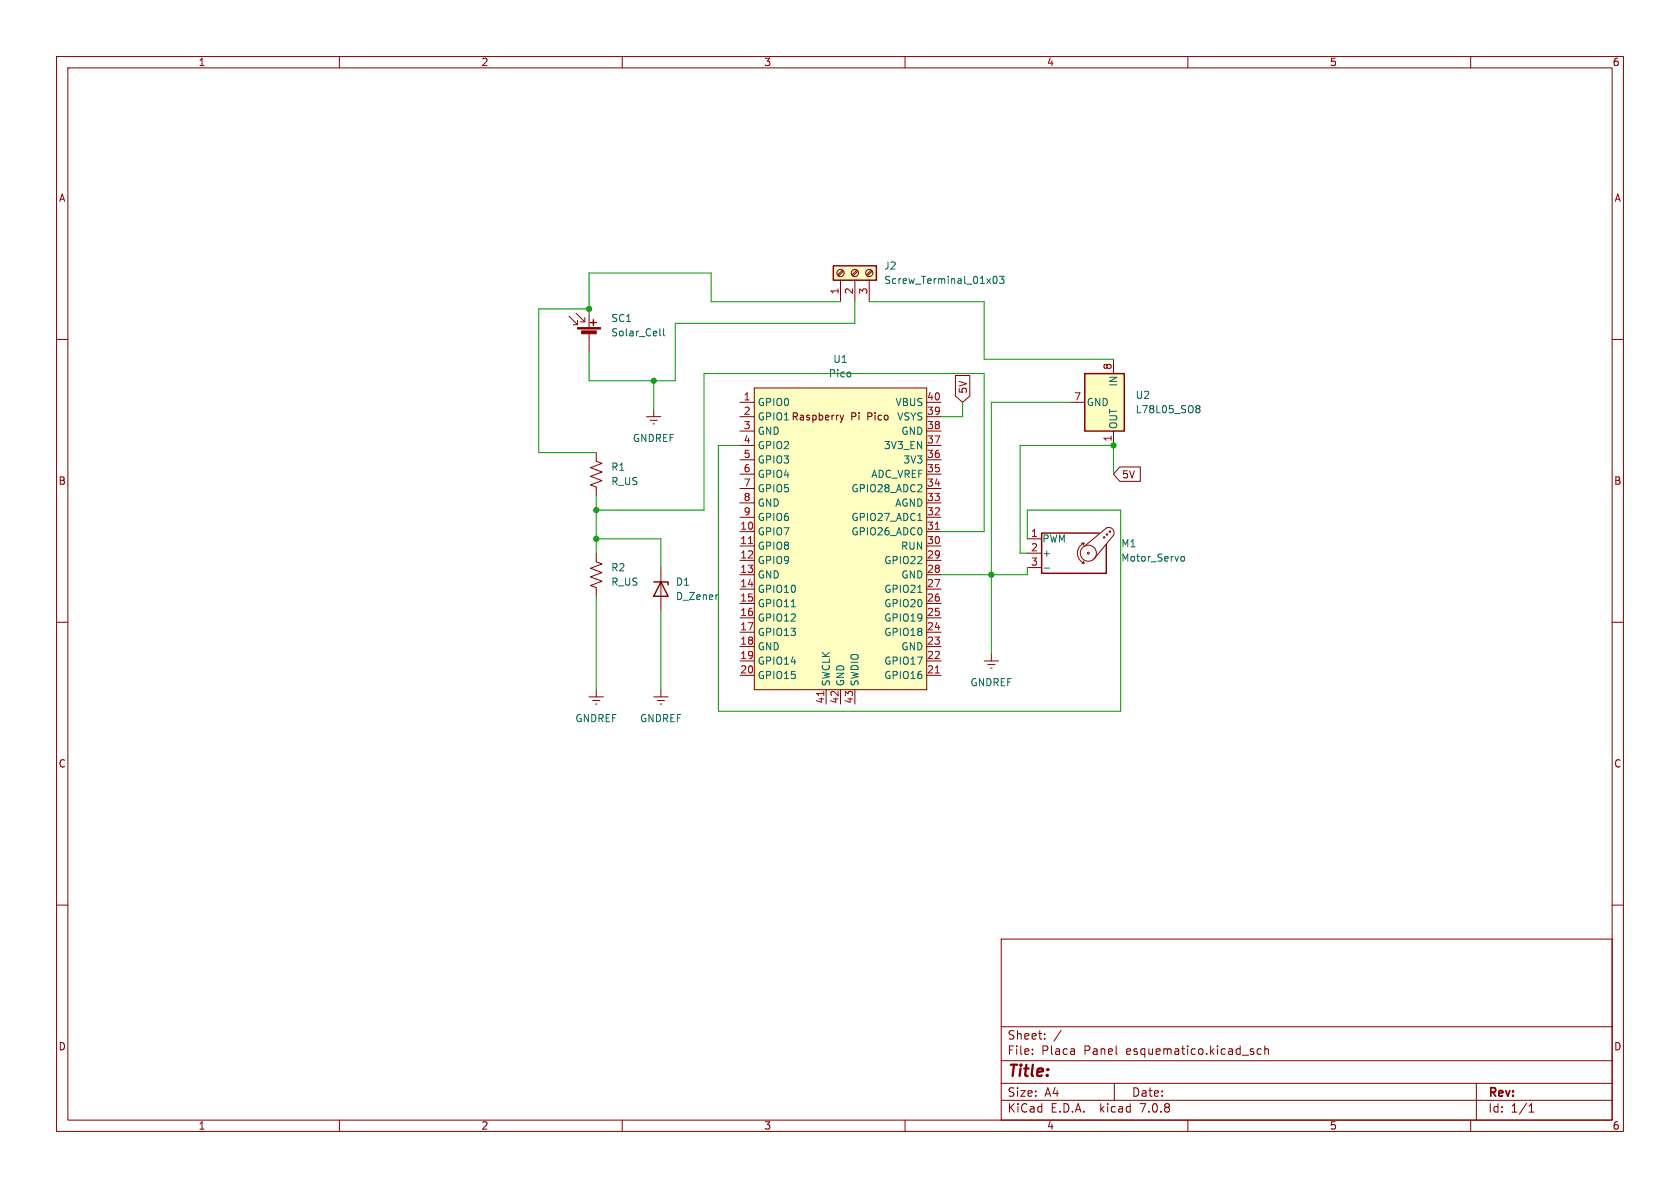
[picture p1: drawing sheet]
<svg xmlns="http://www.w3.org/2000/svg" width="297mm" height="210mm" viewBox="0 0 297 210" stroke-linecap="round" stroke-linejoin="round" font-family="sans-serif">
<g fill="none" stroke="#840000" stroke-width=".18">
<path d="M10 10h277v190h-277zM12 12h273v186h-273zM60 10v2M110 10v2M160 10v2M210 10v2M260 10v2M10 60h2M100.6 55.9l1.5 1.5M101.9 55.4l1.5 1.5M102.1 56.6v.8h-.8M103.4 56.1v.8h-.8"/>
<path d="M104.1 54.6v3.3M104.1 58.9v3.3M148.6 49.5v3.8M148.9 47.8l-.8 .8M149.1 47.9l-.8 .9M151.1 49.5v3.8M151.5 47.8l-.9 .8M151.6 47.9l-.8 .9M153.7 49.5v3.8M154 47.8l-.8 .8M154.2 47.9l-.9 .9M285 60h2"/>
<path d="M114.3 73.7h2.5M114.9 74.3h1.3M115.4 74.9h.3M115.6 72.4v1.3M130.8 71.1h2.5M130.8 73.7h2.5M130.8 76.2h2.5M130.8 78.7h2.5M133.3 68.6h30.5v53.3h-30.5zM148.5 73.4l.3 .8M148.8 74.2l-.3 .5M149.1 73.4l-.3 .8"/>
<path d="M163.8 71.1h2.6M163.8 73.7h2.6M163.8 76.2h2.6M163.8 78.7h2.6M168.9 66.4h2.6v3.6l-1.3 1.1-1.3-1.1zM189.2 71.1h2.6M196.8 63.5v2.5M196.8 76.2v2.5M105.4 80v1.5l1 .4-2 .8 2 .7-2 .8 2 .8-2 .7 1 .4v1.5M105.4 97.8v1.5l1 .4-2 .8 2 .7-2 .8 2 .7-2 .8 1 .4v1.5M130.8 94h2.5M130.8 96.5h2.5"/>
<path d="M130.8 99.1h2.5M130.8 91.4h2.5M130.8 88.9h2.5M130.8 86.4h2.5M130.8 83.8h2.5M130.8 81.3h2.5M163.8 94h2.6M163.8 96.5h2.6M163.8 99.1h2.6M163.8 91.4h2.6M163.8 88.9h2.6M163.8 86.4h2.6"/>
<path d="M163.8 83.8h2.6M163.8 81.3h2.6M181.6 95.3h2.5M181.6 97.8h2.5M191.1 96h.5M191.3 99.6h.3M191.5 99.2l.1 .4M191.6 96a1.93 1.93 0 0 0-1.1 1.8 1.93 1.93 0 0 0 1.1 1.8M191.6 96l-.1 .4M191.8 96.5l3.8-3.2a.94 .94 0 0 1 1.1 .2 .94 .94 0 0 1 .1 1.1l-3.4 4.2M198 82.5h3.6v2.6h-3.6l-1.2-1.3zM10 110h2"/>
<path d="M116.8 100.3v7.7M130.8 101.6h2.5M130.8 104.1h2.5M130.8 106.7h2.5M130.8 109.2h2.5M130.8 111.8h2.5M130.8 114.3h2.5M130.8 116.8h2.5M130.8 119.4h2.5M163.8 101.6h2.6M163.8 104.1h2.6M163.8 106.7h2.6"/>
<path d="M163.8 109.2h2.6M163.8 111.8h2.6M163.8 114.3h2.6M163.8 116.8h2.6M163.8 119.4h2.6M174 116.8h2.5M174.6 117.5h1.3M175.1 118.1h.3M175.3 115.6v1.2M181.6 100.3h2.5M285 110h2M104.1 123.2h2.6"/>
<path d="M104.8 123.8h1.2M105.3 124.5h.2M105.4 121.9v1.3M115.6 123.2h2.5M116.2 123.8h1.3M116.7 124.5h.3M116.8 121.9v1.3M146 121.9v2.6M148.6 121.9v2.6M151.1 121.9v2.6M10 160h2M285 160h2"/>
<path d="M177 166h108v32h-108zM60 198v2M110 198v2M160 198v2M177 194.5h108M177 191.5h108M177 187.5h108M177 181.5h108M182.5 186.3v.1M182.5 185.5v.1M184.7 183.6v.1M184.7 182.8v.1"/>
<path d="M187.6 182.1l-1.3 2M197 191.5v3M210 198v2M221.5 185.9l.2 .2-.2 .3M221.5 185.4l.1 .1M223 185.5l-.5-.1-.3 .3v.4l.2 .2h.6M223.6 185.5l.2-.1 .4 .1v.9M223.6 184.9v1.5M260 198v2M261 191.5v6.5M270.3 196.6h.9M270.3 195.5l.4-.4v1.5"/>
<circle cx="148.6" cy="48.3" r=".63"/>
<circle cx="151.1" cy="48.3" r=".63"/>
<circle cx="153.7" cy="48.3" r=".63"/>
<circle cx="192.4" cy="97.8" r=".18"/>
<circle cx="192.4" cy="97.8" r="1.42"/>
<circle cx="195.2" cy="95" r=".13"/>
<circle cx="195.7" cy="94.5" r=".13"/>
<circle cx="196.2" cy="94" r=".13"/>
</g>
<g fill="#840000" stroke="#840000" stroke-width=".18">
<path d="M102.1 57.9h4.1v.3h-4.1z"/>
<path d="M102.8 58.5h2.6v.5h-2.6z"/>
</g>
<path d="M104.4 57h1M104.9 56.5v1M147.3 47h7.6v2.5h-7.6zM191.8 66h7v10.2h-7zM194.3 94.2h-10.2v7.1h11.5v-5M115.6 102.9h2.5v.5M116.8 102.9l1.3 2.5h-2.5z" fill="none" stroke="#840000" stroke-width=".25"/>
<g fill="none" stroke="#006464" stroke-width=".18">
<path d="M116.6 58.1v1.1l.2 .2M117.3 58.1v1.1l.2 .2M175.7 49l.2-.2a.68 .68 0 0 1 .4 .7 .68 .68 0 0 1-.4 .6l-.2-.1-.1-.4zM176.7 48.8h.8l-.4 .5 .3 .1v.6l-.2 .1-.5-.1M211.5 72.2h.2M211.5 71.8l.4-.1 .2 .1v.2l-.2 .2M211.7 72.2h.2M211.7 72.2l-.2 .1M211.9 72.2l.2 .3v.3l-.2 .2-.4-.1M162.3 92h.7M208.8 98.6l.2-.2h.3l.1 .2-.1 .5-.3 .1-.2-.2M126.8 105.1h.1"/>
<path d="M139.9 107.3h.7M162.3 104.7h.7M184.6 100.4h.9"/>
</g>
<g fill="#ffffc2" stroke="#ffffc2" stroke-width=".18">
<path d="M191.8 66h7v10.2h-7z"/>
<path d="M133.3 68.6h30.5v53.3h-30.5z"/>
<path d="M147.3 47h7.6v2.5h-7.6z"/>
</g>
<path d="M132.3 96.1h.7M165.3 93.6h.8M165.3 119h.8M145.6 122.2v.7" fill="none" stroke="#a90000" stroke-width=".18"/>
<g fill="none" stroke="#009600" stroke-width=".18">
<path d="M148.6 53.3h-22.9v-5h-21.6v6.3h-8.9v25.4h10.2M151.1 53.3v3.9h-31.7v10.1h-15.3v-5.1M153.7 53.3h20.3v10.2h22.8M115.6 67.3v5.1M130.8 78.7h-3.8v47h71.1v-35.5h-16.5v5.1M170.2 71.1v2.6h-3.8M189.2 71.1h-13.9v44.5M105.4 90.2h19.1v-24.2h49.5v28h-7.6M105.4 87.6v10.2M105.4 95.3h11.4v5M196.8 83.8v-5.1h-16.5v19.1h1.3M105.4 105.4v16.5"/>
<path d="M116.8 108v13.9M181.6 100.3v1.3h-15.2"/>
</g>
<g fill="#009600" stroke="#009600" stroke-width=".18">
<circle cx="175.3" cy="101.6" r=".46"/>
<circle cx="196.8" cy="78.7" r=".46"/>
<circle cx="104.1" cy="54.6" r=".46"/>
<circle cx="115.6" cy="67.3" r=".46"/>
<circle cx="105.4" cy="95.3" r=".46"/>
<circle cx="105.4" cy="90.2" r=".46"/>
</g>
<text font-size="2.8" fill="#840000" x="178" y="190.9">Title:</text>
<g font-size="2.1" fill="#840000">
<text x="178" y="184">Sheet:</text>
<text x="178" y="186.7">File:</text>
<text x="184.1" y="186.7">Placa</text>
<text x="191.7" y="186.7">Panel</text>
<text x="199.3" y="186.7">esquematico.kicad_sch</text>
<text x="178" y="196.9">KiCad</text>
<text x="178" y="194.1">Size:</text>
<text x="184.7" y="194.1">A4</text>
<text x="185.7" y="196.9">E.D.A.</text>
<text x="194.6" y="196.9">kicad</text>
<text x="200" y="194.1">Date:</text>
<text x="201.8" y="196.9">7.0.8</text>
<text x="263" y="194.3">Rev:</text>
<text x="263" y="196.9">Id:</text>
<text x="267.1" y="196.9">1/1</text>
</g>
<g font-size="1.8" fill="#840000">
<text x="35" y="11.9">1</text>
<text x="85" y="11.9">2</text>
<text x="135" y="11.9">3</text>
<text x="185" y="11.9">4</text>
<text x="235" y="11.9">5</text>
<text x="285" y="11.9">6</text>
<text x="10.3" y="35.9">A</text>
<text x="285.3" y="35.9">A</text>
<text x="171.1" y="69.7" transform="rotate(-90 171.1 69.7)">5V</text>
<text x="150.4" y="74.5">Pi</text>
<text x="153.5" y="74.5">Pico</text>
<text x="10.3" y="85.9">B</text>
<text x="198.3" y="84.8">5V</text>
<text x="285.3" y="85.9">B</text>
<text x="10.3" y="135.9">C</text>
<text x="285.3" y="135.9">C</text>
<text x="10.3" y="185.9">D</text>
<text x="285.3" y="185.9">D</text>
<text x="35" y="199.9">1</text>
<text x="85" y="199.9">2</text>
<text x="135" y="199.9">3</text>
<text x="185" y="199.9">4</text>
<text x="235" y="199.9">5</text>
<text x="285" y="199.9">6</text>
</g>
<g font-size="1.8" fill="#006464">
<text x="156.2" y="47.9">J2</text>
<text x="156.2" y="50.4">Screw_Terminal_01x03</text>
<text x="108" y="59.7">Solar_Cell</text>
<text x="108" y="57.1">SC1</text>
<text x="147.2" y="64.4">U1</text>
<text x="133.9" y="72">GPIO0</text>
<text x="146.4" y="66.9">Pico</text>
<text x="158.2" y="72">VBUS</text>
<text x="192" y="72">GND</text>
<text x="197.7" y="68.4" transform="rotate(-90 197.7 68.4)">IN</text>
<text x="200.7" y="70.7">U2</text>
<text x="133.9" y="74.5">GPIO1 Raspberry</text>
<text x="133.9" y="77.1">GND</text>
<text x="158.5" y="74.5">VSYS</text>
<text x="159.2" y="77.1">GND</text>
<text x="197.7" y="75.9" transform="rotate(-90 197.7 75.9)">OUT</text>
<text x="200.7" y="73.3">L78L05_SO8</text>
<text x="108" y="83.4">R1</text>
<text x="111.8" y="78.3">GNDREF</text>
<text x="133.9" y="79.6">GPIO2</text>
<text x="133.9" y="82.1">GPIO3</text>
<text x="156.2" y="79.6">3V3_EN</text>
<text x="159.6" y="82.1">3V3</text>
<text x="108" y="86">R_US</text>
<text x="133.9" y="84.7">GPIO4</text>
<text x="133.9" y="87.2">GPIO5</text>
<text x="133.9" y="89.8">GND</text>
<text x="150.4" y="87.2">GPIO28_ADC2</text>
<text x="153.9" y="84.7">ADC_VREF</text>
<text x="158.2" y="89.8">AGND</text>
<text x="133.9" y="94.8">GPIO7</text>
<text x="133.9" y="92.3">GPIO6</text>
<text x="150.4" y="94.8">GPIO26_ADC0</text>
<text x="150.4" y="92.3">GPIO27_ADC1</text>
<text x="108" y="101.2">R2</text>
<text x="133.9" y="97.4">GPIO8</text>
<text x="133.9" y="99.9">GPIO9</text>
<text x="156.2" y="99.9">GPIO22</text>
<text x="159.2" y="97.4">RUN</text>
<text x="184.2" y="96.1">PWM</text>
<text x="184.2" y="98.7">+</text>
<text x="198.1" y="97">M1</text>
<text x="198.1" y="99.5">Motor_Servo</text>
<text x="108" y="103.7">R_US</text>
<text x="119.4" y="103.7">D1</text>
<text x="119.4" y="106.3">D_Zener</text>
<text x="133.9" y="102.5">GND</text>
<text x="133.9" y="105">GPIO10</text>
<text x="133.9" y="107.5">GPIO11</text>
<text x="156.2" y="107.5">GPIO20</text>
<text x="156.2" y="105">GPIO21</text>
<text x="159.2" y="102.5">GND</text>
<text x="133.9" y="110.1">GPIO12</text>
<text x="133.9" y="112.6">GPIO13</text>
<text x="156.2" y="112.6">GPIO18</text>
<text x="156.2" y="110.1">GPIO19</text>
<text x="133.9" y="115.2">GND</text>
<text x="133.9" y="117.7">GPIO14</text>
<text x="156.2" y="117.7">GPIO17</text>
<text x="159.2" y="115.2">GND</text>
<text x="133.9" y="120.2">GPIO15</text>
<text x="146.9" y="121.4" transform="rotate(-90 146.9 121.4)">SWCLK</text>
<text x="149.5" y="121.4" transform="rotate(-90 149.5 121.4)">GND</text>
<text x="152" y="121.4" transform="rotate(-90 152 121.4)">SWDIO</text>
<text x="156.2" y="120.2">GPIO16</text>
<text x="171.5" y="121.5">GNDREF</text>
<text x="101.6" y="127.9">GNDREF</text>
<text x="113" y="127.9">GNDREF</text>
</g>
<g font-size="1.8" fill="#a90000">
<text x="148.3" y="52.1" transform="rotate(-90 148.3 52.1)">1</text>
<text x="150.9" y="52.1" transform="rotate(-90 150.9 52.1)">2</text>
<text x="153.4" y="52.1" transform="rotate(-90 153.4 52.1)">3</text>
<text x="196.6" y="65.5" transform="rotate(-90 196.6 65.5)">8</text>
<text x="131.4" y="70.9">1</text>
<text x="163.8" y="70.9">40</text>
<text x="189.8" y="70.9">7</text>
<text x="131.4" y="73.4">2</text>
<text x="131.4" y="75.9">3</text>
<text x="163.8" y="75.9">38</text>
<text x="163.8" y="73.4">39</text>
<text x="131.4" y="78.5">4</text>
<text x="131.4" y="81">5</text>
<text x="131.4" y="83.6">6</text>
<text x="163.8" y="83.6">35</text>
<text x="163.8" y="81">36</text>
<text x="163.8" y="78.5">37</text>
<text x="196.6" y="78.2" transform="rotate(-90 196.6 78.2)">1</text>
<text x="131.4" y="86.1">7</text>
<text x="131.4" y="88.6">8</text>
<text x="163.8" y="88.6">33</text>
<text x="163.8" y="86.1">34</text>
<text x="130.8" y="93.7">10</text>
<text x="131.4" y="91.2">9</text>
<text x="163.8" y="93.7">31</text>
<text x="163.8" y="91.2">32</text>
<text x="182.2" y="95">1</text>
<text x="130.8" y="96.3">11</text>
<text x="130.8" y="98.8">12</text>
<text x="130.8" y="101.3">13</text>
<text x="163.8" y="101.3">28</text>
<text x="163.8" y="98.8">29</text>
<text x="163.8" y="96.3">30</text>
<text x="182.2" y="97.5">2</text>
<text x="182.2" y="100.1">3</text>
<text x="130.8" y="103.9">14</text>
<text x="130.8" y="106.4">15</text>
<text x="163.8" y="106.4">26</text>
<text x="163.8" y="103.9">27</text>
<text x="130.8" y="109">16</text>
<text x="130.8" y="111.5">17</text>
<text x="163.8" y="111.5">24</text>
<text x="163.8" y="109">25</text>
<text x="130.8" y="114">18</text>
<text x="130.8" y="116.6">19</text>
<text x="130.8" y="119.1">20</text>
<text x="163.8" y="119.1">21</text>
<text x="163.8" y="116.6">22</text>
<text x="163.8" y="114">23</text>
<text x="145.8" y="124.5" transform="rotate(-90 145.8 124.5)">41</text>
<text x="148.3" y="124.5" transform="rotate(-90 148.3 124.5)">42</text>
<text x="150.9" y="124.5" transform="rotate(-90 150.9 124.5)">43</text>
</g>
</svg>
